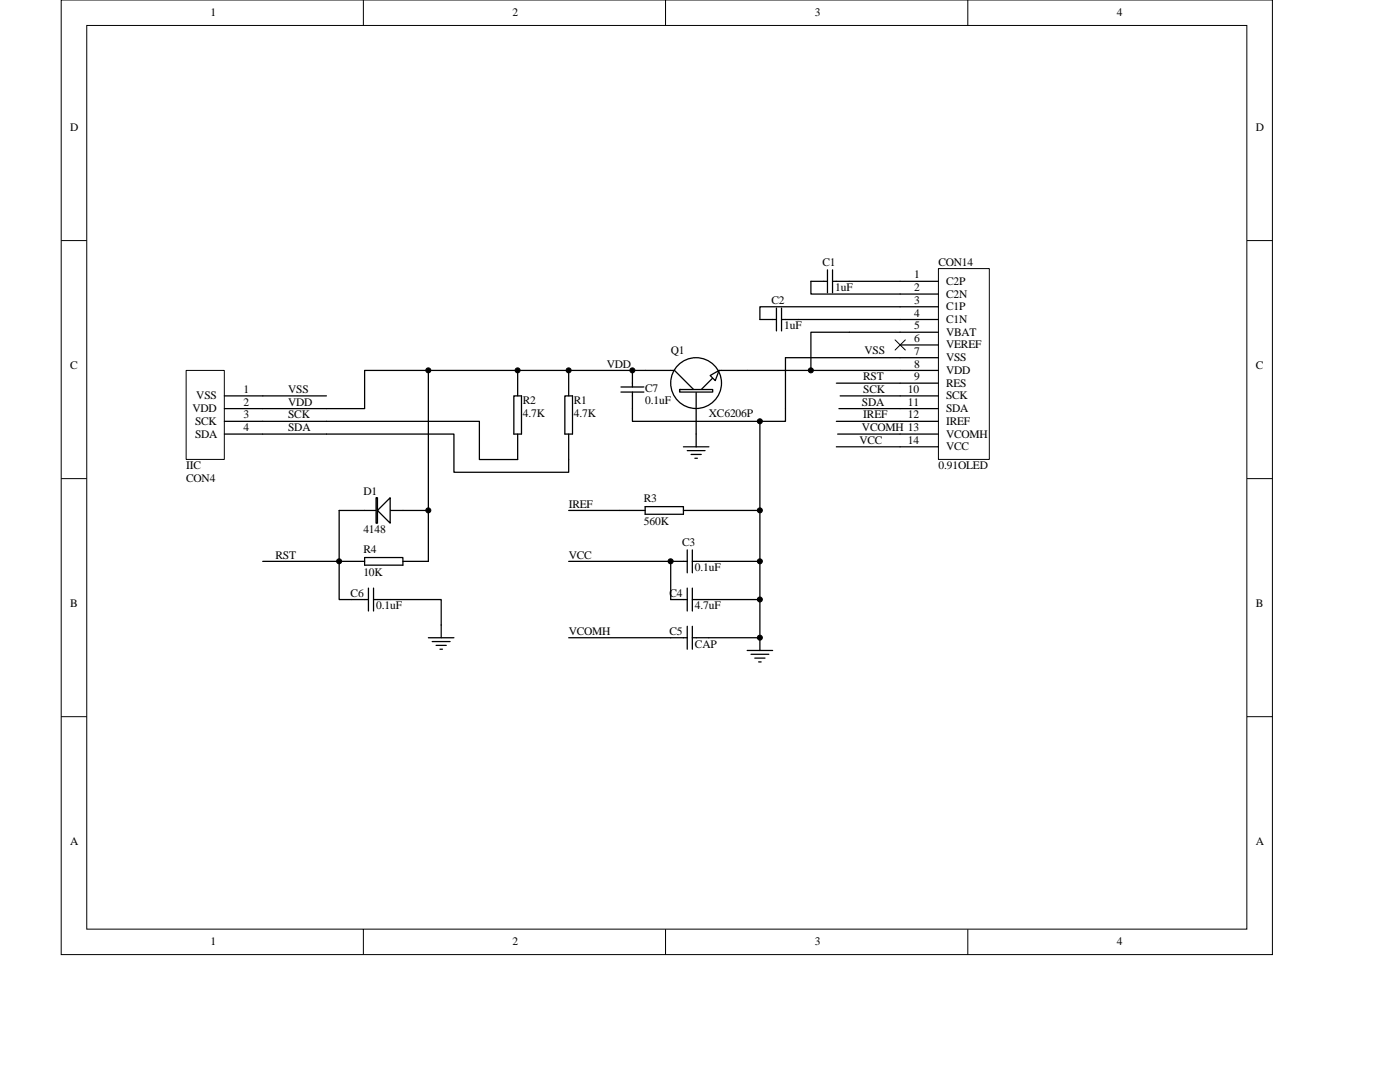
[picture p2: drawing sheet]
<svg xmlns="http://www.w3.org/2000/svg" width="279mm" height="216mm" viewBox="0 0 279 216" stroke-linecap="round" stroke-linejoin="round" font-family="sans-serif">
<g fill="none" stroke="#000" stroke-width=".2">
<path d="M12.2 0h241.7v190.5h-241.7zM17.3 5.1h231.5v180.3h-231.5zM72.5 0v5.1M132.8 0v5.1M193.1 0v5.1M12.2 48h5.1M248.9 48h5.1M178.6 67.8l2.1 2.1M180.7 67.8l-2.1 2M12.2 95.5h5.1M248.9 95.5h5.1M12.2 143h5.1"/>
<path d="M248.9 143h5.1M72.5 185.4v5.1M132.8 185.4v5.1M193.1 185.4v5.1"/>
</g>
<g fill="none" stroke="#000" stroke-width=".25">
<path d="M165.1 56.1h-3.3v2.6h17.8M165.1 53.8v4.6M166.2 56.1h13.4M166.2 53.8v4.6M128.8 73.9h5.8l3.8 3.8M138.9 77.7v8.9M142.2 75.4l-2.3 2.3M143.5 73.9h36.1M155 61.5v4.5M156 61.5v4.5M169.5 66.3h10.1M179.6 61.2h-27.9v2.6h3.3"/>
<path d="M179.6 63.8h-23.6"/>
</g>
<g fill="#fff" stroke="#000" stroke-width=".25">
<path d="M141.7 74.9l1.8-1-.8 2z"/>
<path d="M135.6 77.7v.5h6.6v-.5z" fill-rule="evenodd"/>
</g>
<g fill="none" stroke="#000" stroke-width=".25">
<path d="M52.4 79h12.7M166.9 76.5h12.7M167.7 79h11.9M169.5 66.3h-7.7v7.6M52.4 81.5h12.7M52.4 84.1h12.7M52.4 86.6h12.7M136.4 89.2h5.1M137.2 89.9h3.5M137.9 90.7h2M138.7 91.4h.5M138.9 86.6v2.6"/>
<path d="M156.8 81.5v2.6h-17.9M166.9 89.2h12.7M166.9 84.1h12.7M167.2 86.6h12.4"/>
<circle cx="138.9" cy="76.4" r="5.1"/>
</g>
<path d="M37.2 73.9h7.6v17.8h-7.6z" fill="#fff"/>
<path d="M37.1 73.9h7.7v17.8h-7.7z" fill="none" stroke="#000" stroke-width=".2"/>
<g fill="none" stroke="#000" stroke-width=".25">
<path d="M44.8 79h7.6M85.5 73.9v38.1h-5.1M102.5 79h1.6v7.6h-1.6zM103.3 73.9v5.1M112.7 79h1.6v7.6h-1.6zM113.5 73.9v5.1M123.9 77.2h4.6M123.9 78.2h4.6M126.2 78.2v5.9h12.7M126.2 73.9v3.3M128.8 73.9h-56v7.6h-7.7M44.8 81.5h7.6"/>
<path d="M44.8 84.1h7.6M44.8 86.6h7.6M65.1 84.1h30.6v7.6h7.6v-5.1M65.1 86.6h25.5v7.6h22.9v-7.6M151.7 84.1v45.7M52.4 112h15.3v7.6h5.8M67.7 101.9h17.8M67.7 112h5.1M72.8 111.3h7.6v1.5h-7.6zM73.5 117.3v4.6M74.5 119.6h13.5v7.7M74.5 117.3v4.6"/>
<path d="M113.5 101.9h15.3M113.5 112h20.4v7.6h3.3M128.8 101.1h7.6v1.5h-7.6zM133.9 112h3.3M137.2 109.7v4.6M137.2 117.3v4.6M138.2 112h13.5M138.2 109.7v4.6M138.2 117.3v4.6M138.2 119.6h13.5M151.7 101.9h-15.3M85.5 127.3h5.1"/>
<path d="M86.3 128h3.5M87 128.8h2.1M87.8 129.5h.5M113.5 127.3h23.7M137.2 125v4.5M138.2 125v4.5M138.2 127.3h13.5M149.1 129.8h5.1M149.9 130.6h3.5M150.6 131.3h2.1M151.4 132.1h.5"/>
</g>
<g fill="#fff" stroke="#000" stroke-width=".25">
<path d="M77.9 99.3v5.1l-2.6-2.5z"/>
<path d="M75.1 99.3h.2v5.1h-.2z" fill-rule="evenodd"/>
</g>
<path d="M67.7 101.9v10.1" fill="none" stroke="#000" stroke-width=".25"/>
<g fill="#000" stroke="#000" stroke-width=".2">
<circle cx="85.5" cy="73.9" r=".5"/>
<circle cx="103.3" cy="73.9" r=".5"/>
<circle cx="113.5" cy="73.9" r=".5"/>
<circle cx="126.2" cy="73.9" r=".5"/>
<circle cx="161.8" cy="73.9" r=".5"/>
<circle cx="151.6" cy="84.1" r=".5"/>
<circle cx="67.7" cy="112" r=".5"/>
<circle cx="85.5" cy="101.8" r=".5"/>
<circle cx="133.8" cy="112" r=".51"/>
<circle cx="151.6" cy="119.6" r=".5"/>
<circle cx="151.6" cy="112" r=".5"/>
<circle cx="151.6" cy="101.8" r=".5"/>
<circle cx="151.6" cy="127.2" r=".5"/>
</g>
<path d="M187.3 53.6h10.1v38.1h-10.1z" fill="#fff"/>
<path d="M187.3 53.6h10.1v38.1h-10.1z" fill="none" stroke="#000" stroke-width=".2"/>
<g fill="none" stroke="#000" stroke-width=".25">
<path d="M179.6 56.1h7.7M179.6 58.7h7.7M179.6 61.2h7.7M179.6 63.8h7.7M179.6 66.3h7.7M179.6 68.8h7.7M179.6 73.9h7.7M179.6 76.5h7.7M179.6 79h7.7M187.3 71.4h-30.5v10.1M167.4 81.5h19.9M179.6 84.1h7.7"/>
<path d="M179.6 86.6h7.7M179.6 89.2h7.7"/>
</g>
<g font-size="2.3">
<text x="42" y="3.2">1</text>
<text x="102.3" y="3.2">2</text>
<text x="162.6" y="3.2">3</text>
<text x="222.9" y="3.2">4</text>
<text x="14" y="26.1">D</text>
<text x="250.7" y="26.1">D</text>
<text x="164.1" y="53">C1</text>
<text x="187.3" y="53">CON14</text>
<text x="166.7" y="58.1">1uF</text>
<text x="182.5" y="55.6">1</text>
<text x="182.5" y="58.1">2</text>
<text x="188.8" y="56.8">C2P</text>
<text x="188.8" y="59.4">C2N</text>
<text x="153.9" y="60.6">C2</text>
<text x="156.5" y="65.7">1uF</text>
<text x="182.5" y="60.6">3</text>
<text x="182.5" y="63.2">4</text>
<text x="182.5" y="65.7">5</text>
<text x="188.8" y="61.9">C1P</text>
<text x="188.8" y="64.5">C1N</text>
<text x="133.9" y="70.5">Q1</text>
<text x="172.5" y="70.5">VSS</text>
<text x="182.5" y="68.3">6</text>
<text x="182.5" y="70.8">7</text>
<text x="188.8" y="67">VBAT</text>
<text x="188.8" y="69.5">VEREF</text>
<text x="14" y="73.6">C</text>
<text x="121.1" y="73.3">VDD</text>
<text x="172.3" y="75.9">RST</text>
<text x="182.5" y="73.3">8</text>
<text x="182.5" y="75.9">9</text>
<text x="188.8" y="72.1">VSS</text>
<text x="188.8" y="74.6">VDD</text>
<text x="188.8" y="77.2">RES</text>
<text x="250.7" y="73.6">C</text>
<text x="38.4" y="82.2">VDD</text>
<text x="39.2" y="79.7">VSS</text>
<text x="48.6" y="81">2</text>
<text x="48.6" y="78.4">1</text>
<text x="48.6" y="83.5">3</text>
<text x="57.5" y="78.4">VSS</text>
<text x="57.5" y="81">VDD</text>
<text x="57.5" y="83.5">SCK</text>
<text x="104.3" y="80.7">R2</text>
<text x="104.3" y="83.2">4.7K</text>
<text x="114.5" y="80.7">R1</text>
<text x="114.5" y="83.2">4.7K</text>
<text x="128.8" y="78.2">C7</text>
<text x="128.8" y="80.7">0.1uF</text>
<text x="141.5" y="83.2">XC6206P</text>
<text x="172" y="81">SDA</text>
<text x="172.3" y="83.5">IREF</text>
<text x="172.3" y="78.4">SCK</text>
<text x="181.2" y="78.4">10</text>
<text x="181.2" y="81">11</text>
<text x="181.2" y="83.5">12</text>
<text x="188.8" y="79.7">SCK</text>
<text x="188.8" y="82.2">SDA</text>
<text x="38.9" y="84.8">SCK</text>
<text x="38.9" y="87.3">SDA</text>
<text x="48.6" y="86">4</text>
<text x="57.5" y="86">SDA</text>
<text x="171.5" y="88.6">VCC</text>
<text x="172" y="86">VCOMH 13</text>
<text x="181.2" y="88.6">14</text>
<text x="188.8" y="84.8">IREF</text>
<text x="188.8" y="87.3">VCOMH</text>
<text x="188.8" y="89.9">VCC</text>
<text x="37.1" y="93.7">IIC</text>
<text x="187.3" y="93.7">0.91OLED</text>
<text x="37.1" y="96.2">CON4</text>
<text x="72.5" y="98.7">D1</text>
<text x="113.5" y="101.3">IREF</text>
<text x="128.5" y="100.3">R3</text>
<text x="72.5" y="106.4">4148</text>
<text x="128.5" y="104.8">560K</text>
<text x="55" y="111.4">RST</text>
<text x="72.5" y="110.4">R4</text>
<text x="113.5" y="111.4">VCC</text>
<text x="136.1" y="108.9">C3</text>
<text x="138.7" y="114">0.1uF</text>
<text x="70" y="119.1">C6</text>
<text x="72.5" y="115">10K</text>
<text x="133.6" y="119.1">C4</text>
<text x="14" y="121.1">B</text>
<text x="75.1" y="121.6">0.1uF</text>
<text x="138.7" y="121.6">4.7uF</text>
<text x="250.7" y="121.1">B</text>
<text x="113.5" y="126.7">VCOMH</text>
<text x="133.6" y="126.7">C5</text>
<text x="138.7" y="129.2">CAP</text>
<text x="14" y="168.6">A</text>
<text x="250.7" y="168.6">A</text>
<text x="42" y="188.7">1</text>
<text x="102.3" y="188.7">2</text>
<text x="162.6" y="188.7">3</text>
<text x="222.9" y="188.7">4</text>
</g>
</svg>
